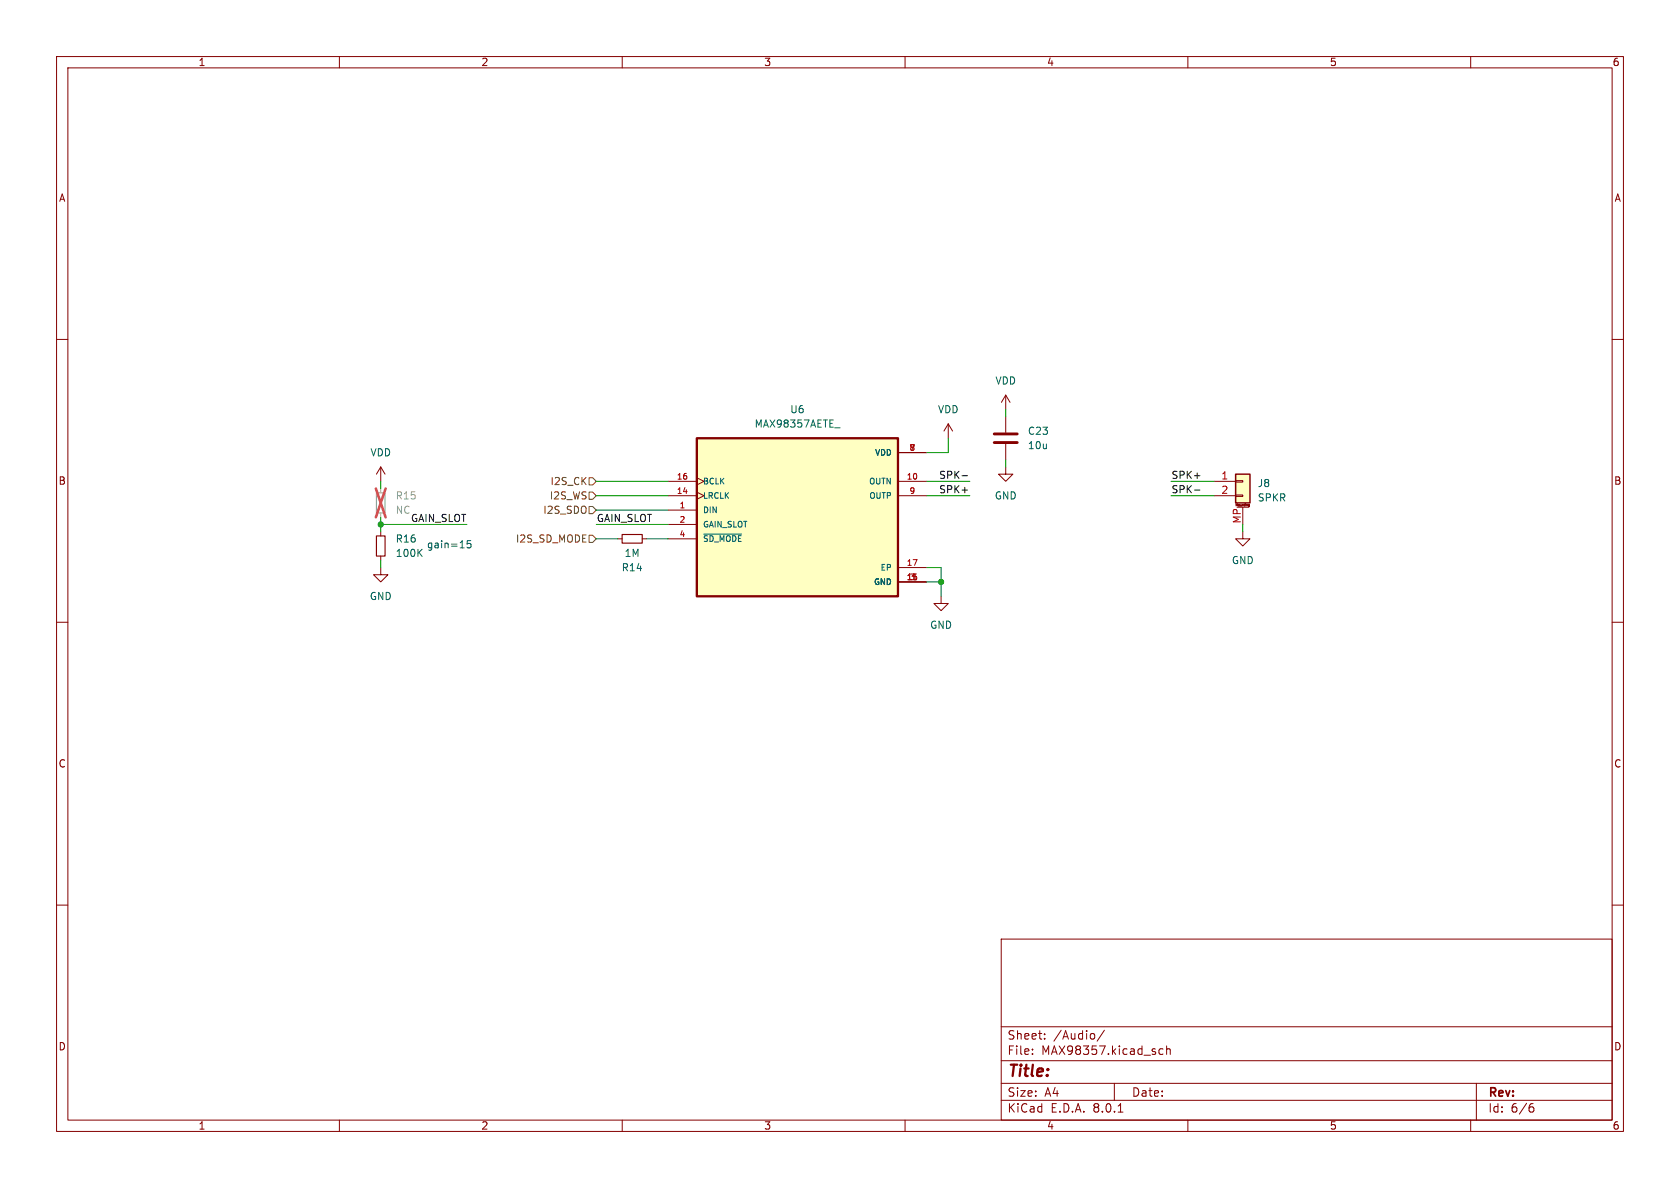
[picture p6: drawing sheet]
(kicad_sch
 (version 20231120)
 (generator "eeschema")
 (generator_version "8.0")
 (paper "A4")
 (lib_symbols
  (symbol "Connector_Generic_MountingPin:Conn_01x02_MountingPin"
   (pin_names
    (offset 1.016) hide) (exclude_from_sim no) (in_bom yes) (on_board yes)
   (property "Reference" "J" (at 0 2.54 0) (effects (font (size 1.27 1.27))))
   (property "Value" "Conn_01x02_MountingPin" (at 1.27 -5.08 0) (effects (font (size 1.27 1.27)) (justify left)))
   (property "Footprint" "" (at 0 0 0) (effects (font (size 1.27 1.27)) (hide yes)))
   (property "Datasheet" "~" (at 0 0 0) (effects (font (size 1.27 1.27)) (hide yes)))
   (property "Description" "Generic connectable mounting pin connector, single row, 01x02, script generated (kicad-library-utils/schlib/autogen/connector/)" (at 0 0 0) (effects (font (size 1.27 1.27)) (hide yes)))
   (symbol "Conn_01x02_MountingPin_1_1"
    (rectangle (start -1.27 -2.413) (end 0 -2.667) (stroke (width 0.1524) (type default)) (fill (type none)))
    (rectangle (start -1.27 0.127) (end 0 -0.127) (stroke (width 0.1524) (type default)) (fill (type none)))
    (rectangle (start -1.27 1.27) (end 1.27 -3.81) (stroke (width 0.254) (type default)) (fill (type background)))
    (polyline (pts (xy -1.016 -4.572) (xy 1.016 -4.572)) (stroke (width 0.1524) (type default)) (fill (type none)))
    (text "Mounting" (at 0 -4.191 0) (effects (font (size 0.381 0.381))))
    (pin passive line (at -5.08 0 0) (length 3.81) (name "Pin_1" (effects (font (size 1.27 1.27)))) (number "1" (effects (font (size 1.27 1.27)))))
    (pin passive line (at -5.08 -2.54 0) (length 3.81) (name "Pin_2" (effects (font (size 1.27 1.27)))) (number "2" (effects (font (size 1.27 1.27)))))
    (pin passive line (at 0 -7.62 90) (length 3.048) (name "MountPin" (effects (font (size 1.27 1.27)))) (number "MP" (effects (font (size 1.27 1.27)))))))
  (symbol "Device:C"
   (pin_numbers hide)
   (pin_names
    (offset 0.254)) (exclude_from_sim no) (in_bom yes) (on_board yes)
   (property "Reference" "C" (at 0.635 2.54 0) (effects (font (size 1.27 1.27)) (justify left)))
   (property "Value" "C" (at 0.635 -2.54 0) (effects (font (size 1.27 1.27)) (justify left)))
   (property "Footprint" "" (at 0.9652 -3.81 0) (effects (font (size 1.27 1.27)) (hide yes)))
   (property "Datasheet" "~" (at 0 0 0) (effects (font (size 1.27 1.27)) (hide yes)))
   (property "Description" "Unpolarized capacitor" (at 0 0 0) (effects (font (size 1.27 1.27)) (hide yes)))
   (symbol "C_0_1"
    (polyline (pts (xy -2.032 -0.762) (xy 2.032 -0.762)) (stroke (width 0.508) (type default)) (fill (type none)))
    (polyline (pts (xy -2.032 0.762) (xy 2.032 0.762)) (stroke (width 0.508) (type default)) (fill (type none))))
   (symbol "C_1_1"
    (pin passive line (at 0 3.81 270) (length 2.794) (name "~" (effects (font (size 1.27 1.27)))) (number "1" (effects (font (size 1.27 1.27)))))
    (pin passive line (at 0 -3.81 90) (length 2.794) (name "~" (effects (font (size 1.27 1.27)))) (number "2" (effects (font (size 1.27 1.27)))))))
  (symbol "Device:R_Small"
   (pin_numbers hide)
   (pin_names
    (offset 0.254) hide) (exclude_from_sim no) (in_bom yes) (on_board yes)
   (property "Reference" "R" (at 0.762 0.508 0) (effects (font (size 1.27 1.27)) (justify left)))
   (property "Value" "R_Small" (at 0.762 -1.016 0) (effects (font (size 1.27 1.27)) (justify left)))
   (property "Footprint" "" (at 0 0 0) (effects (font (size 1.27 1.27)) (hide yes)))
   (property "Datasheet" "~" (at 0 0 0) (effects (font (size 1.27 1.27)) (hide yes)))
   (property "Description" "Resistor, small symbol" (at 0 0 0) (effects (font (size 1.27 1.27)) (hide yes)))
   (symbol "R_Small_0_1"
    (rectangle (start -0.762 1.778) (end 0.762 -1.778) (stroke (width 0.2032) (type default)) (fill (type none))))
   (symbol "R_Small_1_1"
    (pin passive line (at 0 2.54 270) (length 0.762) (name "~" (effects (font (size 1.27 1.27)))) (number "1" (effects (font (size 1.27 1.27)))))
    (pin passive line (at 0 -2.54 90) (length 0.762) (name "~" (effects (font (size 1.27 1.27)))) (number "2" (effects (font (size 1.27 1.27)))))))
  (symbol "MAX98357AETE_:MAX98357AETE_"
   (pin_names
    (offset 1.016)) (exclude_from_sim no) (in_bom yes) (on_board yes)
   (property "Reference" "U" (at -17.8104 13.7451 0) (effects (font (size 1.27 1.27)) (justify left bottom)))
   (property "Value" "MAX98357AETE_" (at -17.8039 -19.2795 0) (effects (font (size 1.27 1.27)) (justify left bottom)))
   (property "Footprint" "MAX98357AETE_:QFN50P300X300X80-17N" (at 0 0 0) (effects (font (size 1.27 1.27)) (justify bottom) (hide yes)))
   (property "Datasheet" "" (at 0 0 0) (effects (font (size 1.27 1.27)) (hide yes)))
   (property "Description" "Audio Amp Speaker 1-CH Mono Class-D 16-Pin TQFN EP" (at 0 0 0) (effects (font (size 1.27 1.27)) (justify bottom) (hide yes)))
   (property "MF" "Analog Devices" (at 0 0 0) (effects (font (size 1.27 1.27)) (justify bottom) (hide yes)))
   (property "PACKAGE" "TQFN-16 Maxim Integrated" (at 0 0 0) (effects (font (size 1.27 1.27)) (justify bottom) (hide yes)))
   (property "PRICE" "None" (at 0 0 0) (effects (font (size 1.27 1.27)) (justify bottom) (hide yes)))
   (property "Package" "TQFN-16 Maxim" (at 0 0 0) (effects (font (size 1.27 1.27)) (justify bottom) (hide yes)))
   (property "Check_prices" "https://www.snapeda.com/parts/MAX98357AETE+/Analog+Devices/view-part/?ref=eda" (at 0 0 0) (effects (font (size 1.27 1.27)) (justify bottom) (hide yes)))
   (property "STANDARD" "IPC7351B" (at 0 0 0) (effects (font (size 1.27 1.27)) (justify bottom) (hide yes)))
   (property "SnapEDA_Link" "https://www.snapeda.com/parts/MAX98357AETE+/Analog+Devices/view-part/?ref=snap" (at 0 0 0) (effects (font (size 1.27 1.27)) (justify bottom) (hide yes)))
   (property "MP" "MAX98357AETE+" (at 0 0 0) (effects (font (size 1.27 1.27)) (justify bottom) (hide yes)))
   (property "Purchase-URL" "https://www.snapeda.com/api/url_track_click_mouser/?unipart_id=229145&manufacturer=Analog Devices&part_name=MAX98357AETE+&search_term=max98357" (at 0 0 0) (effects (font (size 1.27 1.27)) (justify bottom) (hide yes)))
   (property "Description_1" "\nTiny, Low-Cost, PCM Class D Amplifier with Class AB Performance\n" (at 0 0 0) (effects (font (size 1.27 1.27)) (justify bottom) (hide yes)))
   (property "Availability" "In Stock" (at 0 0 0) (effects (font (size 1.27 1.27)) (justify bottom) (hide yes)))
   (property "Price" "None" (at 0 0 0) (effects (font (size 1.27 1.27)) (justify bottom) (hide yes)))
   (property "MANUFACTURER" "Maxim Integrated" (at 0 0 0) (effects (font (size 1.27 1.27)) (justify bottom) (hide yes)))
   (symbol "MAX98357AETE__0_0"
    (rectangle (start -17.78 -15.24) (end 17.78 12.7) (stroke (width 0.41) (type default)) (fill (type background)))
    (pin input line (at -22.86 0 0) (length 5.08) (name "DIN" (effects (font (size 1.016 1.016)))) (number "1" (effects (font (size 1.016 1.016)))))
    (pin output line (at 22.86 5.08 180) (length 5.08) (name "OUTN" (effects (font (size 1.016 1.016)))) (number "10" (effects (font (size 1.016 1.016)))))
    (pin power_in line (at 22.86 -12.7 180) (length 5.08) (name "GND" (effects (font (size 1.016 1.016)))) (number "11" (effects (font (size 1.016 1.016)))))
    (pin input clock (at -22.86 2.54 0) (length 5.08) (name "LRCLK" (effects (font (size 1.016 1.016)))) (number "14" (effects (font (size 1.016 1.016)))))
    (pin power_in line (at 22.86 -12.7 180) (length 5.08) (name "GND" (effects (font (size 1.016 1.016)))) (number "15" (effects (font (size 1.016 1.016)))))
    (pin input clock (at -22.86 5.08 0) (length 5.08) (name "BCLK" (effects (font (size 1.016 1.016)))) (number "16" (effects (font (size 1.016 1.016)))))
    (pin power_in line (at 22.86 -10.16 180) (length 5.08) (name "EP" (effects (font (size 1.016 1.016)))) (number "17" (effects (font (size 1.016 1.016)))))
    (pin input line (at -22.86 -2.54 0) (length 5.08) (name "GAIN_SLOT" (effects (font (size 1.016 1.016)))) (number "2" (effects (font (size 1.016 1.016)))))
    (pin power_in line (at 22.86 -12.7 180) (length 5.08) (name "GND" (effects (font (size 1.016 1.016)))) (number "3" (effects (font (size 1.016 1.016)))))
    (pin input line (at -22.86 -5.08 0) (length 5.08) (name "~{SD_MODE}" (effects (font (size 1.016 1.016)))) (number "4" (effects (font (size 1.016 1.016)))))
    (pin power_in line (at 22.86 10.16 180) (length 5.08) (name "VDD" (effects (font (size 1.016 1.016)))) (number "7" (effects (font (size 1.016 1.016)))))
    (pin power_in line (at 22.86 10.16 180) (length 5.08) (name "VDD" (effects (font (size 1.016 1.016)))) (number "8" (effects (font (size 1.016 1.016)))))
    (pin output line (at 22.86 2.54 180) (length 5.08) (name "OUTP" (effects (font (size 1.016 1.016)))) (number "9" (effects (font (size 1.016 1.016)))))))
  (symbol "power:GND"
   (power)
   (pin_names
    (offset 0)) (exclude_from_sim no) (in_bom yes) (on_board yes)
   (property "Reference" "#PWR" (at 0 -6.35 0) (effects (font (size 1.27 1.27)) (hide yes)))
   (property "Value" "GND" (at 0 -3.81 0) (effects (font (size 1.27 1.27))))
   (property "Footprint" "" (at 0 0 0) (effects (font (size 1.27 1.27)) (hide yes)))
   (property "Datasheet" "" (at 0 0 0) (effects (font (size 1.27 1.27)) (hide yes)))
   (property "Description" "Power symbol creates a global label with name \"GND\" , ground" (at 0 0 0) (effects (font (size 1.27 1.27)) (hide yes)))
   (symbol "GND_0_1"
    (polyline (pts (xy 0 0) (xy 0 -1.27) (xy 1.27 -1.27) (xy 0 -2.54) (xy -1.27 -1.27) (xy 0 -1.27)) (stroke (width 0) (type default)) (fill (type none))))
   (symbol "GND_1_1"
    (pin power_in line (at 0 0 270) (length 0) hide (name "GND" (effects (font (size 1.27 1.27)))) (number "1" (effects (font (size 1.27 1.27)))))))
  (symbol "power:VDD"
   (power)
   (pin_names
    (offset 0)) (exclude_from_sim no) (in_bom yes) (on_board yes)
   (property "Reference" "#PWR" (at 0 -3.81 0) (effects (font (size 1.27 1.27)) (hide yes)))
   (property "Value" "VDD" (at 0 3.81 0) (effects (font (size 1.27 1.27))))
   (property "Footprint" "" (at 0 0 0) (effects (font (size 1.27 1.27)) (hide yes)))
   (property "Datasheet" "" (at 0 0 0) (effects (font (size 1.27 1.27)) (hide yes)))
   (property "Description" "Power symbol creates a global label with name \"VDD\"" (at 0 0 0) (effects (font (size 1.27 1.27)) (hide yes)))
   (symbol "VDD_0_1"
    (polyline (pts (xy -0.762 1.27) (xy 0 2.54)) (stroke (width 0) (type default)) (fill (type none)))
    (polyline (pts (xy 0 0) (xy 0 2.54)) (stroke (width 0) (type default)) (fill (type none)))
    (polyline (pts (xy 0 2.54) (xy 0.762 1.27)) (stroke (width 0) (type default)) (fill (type none))))
   (symbol "VDD_1_1"
    (pin power_in line (at 0 0 90) (length 0) hide (name "VDD" (effects (font (size 1.27 1.27)))) (number "1" (effects (font (size 1.27 1.27))))))))
 (junction
  (at 166.37 102.87)
  (diameter 0)
  (color 0 0 0 0))
 (junction
  (at 67.31 92.71)
  (diameter 0)
  (color 0 0 0 0))
 (wire
  (pts (xy 163.83 100.33) (xy 166.37 100.33))
  (stroke (width 0) (type default)))
 (wire
  (pts (xy 105.41 85.09) (xy 118.11 85.09))
  (stroke (width 0) (type default)))
 (wire
  (pts (xy 214.63 87.63) (xy 207.01 87.63))
  (stroke (width 0) (type default)))
 (wire
  (pts (xy 177.8 72.39) (xy 177.8 73.66))
  (stroke (width 0) (type default)))
 (wire
  (pts (xy 105.41 90.17) (xy 118.11 90.17))
  (stroke (width 0) (type default)))
 (wire
  (pts (xy 163.83 87.63) (xy 171.45 87.63))
  (stroke (width 0) (type default)))
 (wire
  (pts (xy 166.37 100.33) (xy 166.37 102.87))
  (stroke (width 0) (type default)))
 (wire
  (pts (xy 219.71 93.98) (xy 219.71 92.71))
  (stroke (width 0) (type default)))
 (wire
  (pts (xy 114.3 95.25) (xy 118.11 95.25))
  (stroke (width 0) (type default)))
 (wire
  (pts (xy 67.31 93.98) (xy 67.31 92.71))
  (stroke (width 0) (type default)))
 (wire
  (pts (xy 67.31 92.71) (xy 82.55 92.71))
  (stroke (width 0) (type default)))
 (wire
  (pts (xy 163.83 80.01) (xy 167.64 80.01))
  (stroke (width 0) (type default)))
 (wire
  (pts (xy 214.63 85.09) (xy 207.01 85.09))
  (stroke (width 0) (type default)))
 (wire
  (pts (xy 105.41 95.25) (xy 109.22 95.25))
  (stroke (width 0) (type default)))
 (wire
  (pts (xy 67.31 92.71) (xy 67.31 91.44))
  (stroke (width 0) (type default)))
 (wire
  (pts (xy 163.83 102.87) (xy 166.37 102.87))
  (stroke (width 0) (type default)))
 (wire
  (pts (xy 67.31 100.33) (xy 67.31 99.06))
  (stroke (width 0) (type default)))
 (wire
  (pts (xy 67.31 85.09) (xy 67.31 86.36))
  (stroke (width 0) (type default)))
 (wire
  (pts (xy 166.37 102.87) (xy 166.37 105.41))
  (stroke (width 0) (type default)))
 (wire
  (pts (xy 105.41 87.63) (xy 118.11 87.63))
  (stroke (width 0) (type default)))
 (wire
  (pts (xy 167.64 80.01) (xy 167.64 77.47))
  (stroke (width 0) (type default)))
 (wire
  (pts (xy 177.8 82.55) (xy 177.8 81.28))
  (stroke (width 0) (type default)))
 (wire
  (pts (xy 105.41 92.71) (xy 118.11 92.71))
  (stroke (width 0) (type default)))
 (wire
  (pts (xy 163.83 85.09) (xy 171.45 85.09))
  (stroke (width 0) (type default)))
 (text "gain=15"
  (exclude_from_sim no)
  (at 79.502 96.52 0)
  (effects (font (size 1.27 1.27))))
 (label "SPK+"
  (at 171.45 87.63 180)
  (fields_autoplaced yes)
  (effects (font (size 1.27 1.27)) (justify right bottom)))
 (label "GAIN_SLOT"
  (at 105.41 92.71 0)
  (fields_autoplaced yes)
  (effects (font (size 1.27 1.27)) (justify left bottom)))
 (label "GAIN_SLOT"
  (at 82.55 92.71 180)
  (fields_autoplaced yes)
  (effects (font (size 1.27 1.27)) (justify right bottom)))
 (label "SPK-"
  (at 171.45 85.09 180)
  (fields_autoplaced yes)
  (effects (font (size 1.27 1.27)) (justify right bottom)))
 (label "SPK+"
  (at 207.01 85.09 0)
  (fields_autoplaced yes)
  (effects (font (size 1.27 1.27)) (justify left bottom)))
 (label "SPK-"
  (at 207.01 87.63 0)
  (fields_autoplaced yes)
  (effects (font (size 1.27 1.27)) (justify left bottom)))
 (hierarchical_label "I2S_SD_MODE"
  (shape input)
  (at 105.41 95.25 180)
  (fields_autoplaced yes)
  (effects (font (size 1.27 1.27)) (justify right)))
 (hierarchical_label "I2S_WS"
  (shape input)
  (at 105.41 87.63 180)
  (fields_autoplaced yes)
  (effects (font (size 1.27 1.27)) (justify right)))
 (hierarchical_label "I2S_SDO"
  (shape input)
  (at 105.41 90.17 180)
  (fields_autoplaced yes)
  (effects (font (size 1.27 1.27)) (justify right)))
 (hierarchical_label "I2S_CK"
  (shape input)
  (at 105.41 85.09 180)
  (fields_autoplaced yes)
  (effects (font (size 1.27 1.27)) (justify right)))
 (symbol
  (lib_id "Device:R_Small")
  (at 67.31 96.52 0)
  (unit 1)
  (exclude_from_sim no)
  (in_bom yes)
  (on_board yes)
  (dnp no)
  (fields_autoplaced yes)
  (property "Reference" "R16" (at 69.85 95.2499 0) (effects (font (size 1.27 1.27)) (justify left)))
  (property "Value" "100K" (at 69.85 97.7899 0) (effects (font (size 1.27 1.27)) (justify left)))
  (property "Footprint" "Resistor_SMD:R_0402_1005Metric" (at 67.31 96.52 0) (effects (font (size 1.27 1.27)) (hide yes)))
  (property "Datasheet" "~" (at 67.31 96.52 0) (effects (font (size 1.27 1.27)) (hide yes)))
  (property "Description" "Resistor, small symbol" (at 67.31 96.52 0) (effects (font (size 1.27 1.27)) (hide yes)))
  (property "JLCPCB Part #" "C25741" (at 67.31 96.52 0) (effects (font (size 1.27 1.27)) (hide yes)))
  (property "Arrow Part Number" "" (at 67.31 96.52 0) (effects (font (size 1.27 1.27)) (hide yes)))
  (property "Arrow Price/Stock" "" (at 67.31 96.52 0) (effects (font (size 1.27 1.27)) (hide yes)))
  (property "Height" "" (at 67.31 96.52 0) (effects (font (size 1.27 1.27)) (hide yes)))
  (property "Manufacturer_Name" "" (at 67.31 96.52 0) (effects (font (size 1.27 1.27)) (hide yes)))
  (property "Manufacturer_Part_Number" "" (at 67.31 96.52 0) (effects (font (size 1.27 1.27)) (hide yes)))
  (property "Mouser Part Number" "" (at 67.31 96.52 0) (effects (font (size 1.27 1.27)) (hide yes)))
  (property "Mouser Price/Stock" "" (at 67.31 96.52 0) (effects (font (size 1.27 1.27)) (hide yes)))
  (pin "1")
  (pin "2"))
 (symbol
  (lib_id "Device:R_Small")
  (at 67.31 88.9 0)
  (unit 1)
  (exclude_from_sim no)
  (in_bom no)
  (on_board yes)
  (dnp yes)
  (fields_autoplaced yes)
  (property "Reference" "R15" (at 69.85 87.6299 0) (effects (font (size 1.27 1.27)) (justify left)))
  (property "Value" "NC" (at 69.85 90.1699 0) (effects (font (size 1.27 1.27)) (justify left)))
  (property "Footprint" "Resistor_SMD:R_0402_1005Metric" (at 67.31 88.9 0) (effects (font (size 1.27 1.27)) (hide yes)))
  (property "Datasheet" "~" (at 67.31 88.9 0) (effects (font (size 1.27 1.27)) (hide yes)))
  (property "Description" "Resistor, small symbol" (at 67.31 88.9 0) (effects (font (size 1.27 1.27)) (hide yes)))
  (property "JLCPCB Part #" "" (at 67.31 88.9 0) (effects (font (size 1.27 1.27)) (hide yes)))
  (property "Arrow Part Number" "" (at 67.31 88.9 0) (effects (font (size 1.27 1.27)) (hide yes)))
  (property "Arrow Price/Stock" "" (at 67.31 88.9 0) (effects (font (size 1.27 1.27)) (hide yes)))
  (property "Height" "" (at 67.31 88.9 0) (effects (font (size 1.27 1.27)) (hide yes)))
  (property "Manufacturer_Name" "" (at 67.31 88.9 0) (effects (font (size 1.27 1.27)) (hide yes)))
  (property "Manufacturer_Part_Number" "" (at 67.31 88.9 0) (effects (font (size 1.27 1.27)) (hide yes)))
  (property "Mouser Part Number" "" (at 67.31 88.9 0) (effects (font (size 1.27 1.27)) (hide yes)))
  (property "Mouser Price/Stock" "" (at 67.31 88.9 0) (effects (font (size 1.27 1.27)) (hide yes)))
  (pin "1")
  (pin "2"))
 (symbol
  (lib_id "power:GND")
  (at 177.8 82.55 0)
  (unit 1)
  (exclude_from_sim no)
  (in_bom yes)
  (on_board yes)
  (dnp no)
  (fields_autoplaced yes)
  (property "Reference" "#PWR062" (at 177.8 88.9 0) (effects (font (size 1.27 1.27)) (hide yes)))
  (property "Value" "GND" (at 177.8 87.63 0) (effects (font (size 1.27 1.27))))
  (property "Footprint" "" (at 177.8 82.55 0) (effects (font (size 1.27 1.27)) (hide yes)))
  (property "Datasheet" "" (at 177.8 82.55 0) (effects (font (size 1.27 1.27)) (hide yes)))
  (property "Description" "Power symbol creates a global label with name \"GND\" , ground" (at 177.8 82.55 0) (effects (font (size 1.27 1.27)) (hide yes)))
  (pin "1"))
 (symbol
  (lib_id "power:GND")
  (at 67.31 100.33 0)
  (unit 1)
  (exclude_from_sim no)
  (in_bom yes)
  (on_board yes)
  (dnp no)
  (fields_autoplaced yes)
  (property "Reference" "#PWR064" (at 67.31 106.68 0) (effects (font (size 1.27 1.27)) (hide yes)))
  (property "Value" "GND" (at 67.31 105.41 0) (effects (font (size 1.27 1.27))))
  (property "Footprint" "" (at 67.31 100.33 0) (effects (font (size 1.27 1.27)) (hide yes)))
  (property "Datasheet" "" (at 67.31 100.33 0) (effects (font (size 1.27 1.27)) (hide yes)))
  (property "Description" "Power symbol creates a global label with name \"GND\" , ground" (at 67.31 100.33 0) (effects (font (size 1.27 1.27)) (hide yes)))
  (pin "1"))
 (symbol
  (lib_id "MAX98357AETE_:MAX98357AETE_")
  (at 140.97 90.17 0)
  (unit 1)
  (exclude_from_sim no)
  (in_bom yes)
  (on_board yes)
  (dnp no)
  (fields_autoplaced yes)
  (property "Reference" "U6" (at 140.97 72.39 0) (effects (font (size 1.27 1.27))))
  (property "Value" "MAX98357AETE_" (at 140.97 74.93 0) (effects (font (size 1.27 1.27))))
  (property "Footprint" "MAX98357AETE_:QFN50P300X300X80-17N" (at 140.97 90.17 0) (effects (font (size 1.27 1.27)) (justify bottom) (hide yes)))
  (property "Datasheet" "" (at 140.97 90.17 0) (effects (font (size 1.27 1.27)) (hide yes)))
  (property "Description" "" (at 140.97 90.17 0) (effects (font (size 1.27 1.27)) (hide yes)))
  (property "MF" "Analog Devices" (at 140.97 90.17 0) (effects (font (size 1.27 1.27)) (justify bottom) (hide yes)))
  (property "DESCRIPTION" "Audio Amp Speaker 1-CH Mono Class-D 16-Pin TQFN EP" (at 140.97 90.17 0) (effects (font (size 1.27 1.27)) (justify bottom) (hide yes)))
  (property "PACKAGE" "TQFN-16 Maxim Integrated" (at 140.97 90.17 0) (effects (font (size 1.27 1.27)) (justify bottom) (hide yes)))
  (property "PRICE" "None" (at 140.97 90.17 0) (effects (font (size 1.27 1.27)) (justify bottom) (hide yes)))
  (property "Package" "TQFN-16 Maxim" (at 140.97 90.17 0) (effects (font (size 1.27 1.27)) (justify bottom) (hide yes)))
  (property "Check_prices" "https://www.snapeda.com/parts/MAX98357AETE+/Analog+Devices/view-part/?ref=eda" (at 140.97 90.17 0) (effects (font (size 1.27 1.27)) (justify bottom) (hide yes)))
  (property "STANDARD" "IPC7351B" (at 140.97 90.17 0) (effects (font (size 1.27 1.27)) (justify bottom) (hide yes)))
  (property "SnapEDA_Link" "https://www.snapeda.com/parts/MAX98357AETE+/Analog+Devices/view-part/?ref=snap" (at 140.97 90.17 0) (effects (font (size 1.27 1.27)) (justify bottom) (hide yes)))
  (property "MP" "MAX98357AETE+" (at 140.97 90.17 0) (effects (font (size 1.27 1.27)) (justify bottom) (hide yes)))
  (property "Purchase-URL" "https://www.snapeda.com/api/url_track_click_mouser/?unipart_id=229145&manufacturer=Analog Devices&part_name=MAX98357AETE+&search_term=max98357" (at 140.97 90.17 0) (effects (font (size 1.27 1.27)) (justify bottom) (hide yes)))
  (property "Description_1" "\nTiny, Low-Cost, PCM Class D Amplifier with Class AB Performance\n" (at 140.97 90.17 0) (effects (font (size 1.27 1.27)) (justify bottom) (hide yes)))
  (property "Availability" "In Stock" (at 140.97 90.17 0) (effects (font (size 1.27 1.27)) (justify bottom) (hide yes)))
  (property "Price" "None" (at 140.97 90.17 0) (effects (font (size 1.27 1.27)) (justify bottom) (hide yes)))
  (property "MANUFACTURER" "Maxim Integrated" (at 140.97 90.17 0) (effects (font (size 1.27 1.27)) (justify bottom) (hide yes)))
  (property "JLCPCB Part #" "C910544" (at 140.97 90.17 0) (effects (font (size 1.27 1.27)) (hide yes)))
  (property "Arrow Part Number" "" (at 140.97 90.17 0) (effects (font (size 1.27 1.27)) (hide yes)))
  (property "Arrow Price/Stock" "" (at 140.97 90.17 0) (effects (font (size 1.27 1.27)) (hide yes)))
  (property "Height" "" (at 140.97 90.17 0) (effects (font (size 1.27 1.27)) (hide yes)))
  (property "Manufacturer_Name" "" (at 140.97 90.17 0) (effects (font (size 1.27 1.27)) (hide yes)))
  (property "Manufacturer_Part_Number" "" (at 140.97 90.17 0) (effects (font (size 1.27 1.27)) (hide yes)))
  (property "Mouser Part Number" "" (at 140.97 90.17 0) (effects (font (size 1.27 1.27)) (hide yes)))
  (property "Mouser Price/Stock" "" (at 140.97 90.17 0) (effects (font (size 1.27 1.27)) (hide yes)))
  (pin "11")
  (pin "1")
  (pin "16")
  (pin "17")
  (pin "7")
  (pin "2")
  (pin "9")
  (pin "8")
  (pin "4")
  (pin "3")
  (pin "15")
  (pin "14")
  (pin "10"))
 (symbol
  (lib_id "power:GND")
  (at 219.71 93.98 0)
  (unit 1)
  (exclude_from_sim no)
  (in_bom yes)
  (on_board yes)
  (dnp no)
  (fields_autoplaced yes)
  (property "Reference" "#PWR067" (at 219.71 100.33 0) (effects (font (size 1.27 1.27)) (hide yes)))
  (property "Value" "GND" (at 219.71 99.06 0) (effects (font (size 1.27 1.27))))
  (property "Footprint" "" (at 219.71 93.98 0) (effects (font (size 1.27 1.27)) (hide yes)))
  (property "Datasheet" "" (at 219.71 93.98 0) (effects (font (size 1.27 1.27)) (hide yes)))
  (property "Description" "Power symbol creates a global label with name \"GND\" , ground" (at 219.71 93.98 0) (effects (font (size 1.27 1.27)) (hide yes)))
  (pin "1"))
 (symbol
  (lib_id "Device:R_Small")
  (at 111.76 95.25 90)
  (mirror x)
  (unit 1)
  (exclude_from_sim no)
  (in_bom yes)
  (on_board yes)
  (dnp no)
  (property "Reference" "R14" (at 111.76 100.33 90) (effects (font (size 1.27 1.27))))
  (property "Value" "1M" (at 111.76 97.79 90) (effects (font (size 1.27 1.27))))
  (property "Footprint" "Resistor_SMD:R_0402_1005Metric" (at 111.76 95.25 0) (effects (font (size 1.27 1.27)) (hide yes)))
  (property "Datasheet" "~" (at 111.76 95.25 0) (effects (font (size 1.27 1.27)) (hide yes)))
  (property "Description" "Resistor, small symbol" (at 111.76 95.25 0) (effects (font (size 1.27 1.27)) (hide yes)))
  (property "JLCPCB Part #" "C26083" (at 111.76 95.25 0) (effects (font (size 1.27 1.27)) (hide yes)))
  (property "Arrow Part Number" "" (at 111.76 95.25 0) (effects (font (size 1.27 1.27)) (hide yes)))
  (property "Arrow Price/Stock" "" (at 111.76 95.25 0) (effects (font (size 1.27 1.27)) (hide yes)))
  (property "Height" "" (at 111.76 95.25 0) (effects (font (size 1.27 1.27)) (hide yes)))
  (property "Manufacturer_Name" "" (at 111.76 95.25 0) (effects (font (size 1.27 1.27)) (hide yes)))
  (property "Manufacturer_Part_Number" "" (at 111.76 95.25 0) (effects (font (size 1.27 1.27)) (hide yes)))
  (property "Mouser Part Number" "" (at 111.76 95.25 0) (effects (font (size 1.27 1.27)) (hide yes)))
  (property "Mouser Price/Stock" "" (at 111.76 95.25 0) (effects (font (size 1.27 1.27)) (hide yes)))
  (pin "1")
  (pin "2"))
 (symbol
  (lib_id "Device:C")
  (at 177.8 77.47 0)
  (unit 1)
  (exclude_from_sim no)
  (in_bom yes)
  (on_board yes)
  (dnp no)
  (fields_autoplaced yes)
  (property "Reference" "C23" (at 181.61 76.1999 0) (effects (font (size 1.27 1.27)) (justify left)))
  (property "Value" "10u" (at 181.61 78.7399 0) (effects (font (size 1.27 1.27)) (justify left)))
  (property "Footprint" "Capacitor_SMD:C_0603_1608Metric" (at 178.7652 81.28 0) (effects (font (size 1.27 1.27)) (hide yes)))
  (property "Datasheet" "~" (at 177.8 77.47 0) (effects (font (size 1.27 1.27)) (hide yes)))
  (property "Description" "Unpolarized capacitor" (at 177.8 77.47 0) (effects (font (size 1.27 1.27)) (hide yes)))
  (property "JLCPCB Part #" "C96446" (at 177.8 77.47 0) (effects (font (size 1.27 1.27)) (hide yes)))
  (property "Arrow Part Number" "" (at 177.8 77.47 0) (effects (font (size 1.27 1.27)) (hide yes)))
  (property "Arrow Price/Stock" "" (at 177.8 77.47 0) (effects (font (size 1.27 1.27)) (hide yes)))
  (property "Height" "" (at 177.8 77.47 0) (effects (font (size 1.27 1.27)) (hide yes)))
  (property "Manufacturer_Name" "" (at 177.8 77.47 0) (effects (font (size 1.27 1.27)) (hide yes)))
  (property "Manufacturer_Part_Number" "" (at 177.8 77.47 0) (effects (font (size 1.27 1.27)) (hide yes)))
  (property "Mouser Part Number" "" (at 177.8 77.47 0) (effects (font (size 1.27 1.27)) (hide yes)))
  (property "Mouser Price/Stock" "" (at 177.8 77.47 0) (effects (font (size 1.27 1.27)) (hide yes)))
  (pin "1")
  (pin "2"))
 (symbol
  (lib_id "power:GND")
  (at 166.37 105.41 0)
  (unit 1)
  (exclude_from_sim no)
  (in_bom yes)
  (on_board yes)
  (dnp no)
  (fields_autoplaced yes)
  (property "Reference" "#PWR060" (at 166.37 111.76 0) (effects (font (size 1.27 1.27)) (hide yes)))
  (property "Value" "GND" (at 166.37 110.49 0) (effects (font (size 1.27 1.27))))
  (property "Footprint" "" (at 166.37 105.41 0) (effects (font (size 1.27 1.27)) (hide yes)))
  (property "Datasheet" "" (at 166.37 105.41 0) (effects (font (size 1.27 1.27)) (hide yes)))
  (property "Description" "Power symbol creates a global label with name \"GND\" , ground" (at 166.37 105.41 0) (effects (font (size 1.27 1.27)) (hide yes)))
  (pin "1"))
 (symbol
  (lib_id "Connector_Generic_MountingPin:Conn_01x02_MountingPin")
  (at 219.71 85.09 0)
  (unit 1)
  (exclude_from_sim no)
  (in_bom yes)
  (on_board yes)
  (dnp no)
  (fields_autoplaced yes)
  (property "Reference" "J8" (at 222.25 85.4455 0) (effects (font (size 1.27 1.27)) (justify left)))
  (property "Value" "SPKR" (at 222.25 87.9855 0) (effects (font (size 1.27 1.27)) (justify left)))
  (property "Footprint" "Connector_Hirose:Hirose_DF13C_CL535-0402-2-51_1x02-1MP_P1.25mm_Vertical" (at 219.71 85.09 0) (effects (font (size 1.27 1.27)) (hide yes)))
  (property "Datasheet" "~" (at 219.71 85.09 0) (effects (font (size 1.27 1.27)) (hide yes)))
  (property "Description" "Generic connectable mounting pin connector, single row, 01x02, script generated (kicad-library-utils/schlib/autogen/connector/)" (at 219.71 85.09 0) (effects (font (size 1.27 1.27)) (hide yes)))
  (property "JLCPCB Part #" "C7419891" (at 219.71 85.09 0) (effects (font (size 1.27 1.27)) (hide yes)))
  (property "Arrow Part Number" "" (at 219.71 85.09 0) (effects (font (size 1.27 1.27)) (hide yes)))
  (property "Arrow Price/Stock" "" (at 219.71 85.09 0) (effects (font (size 1.27 1.27)) (hide yes)))
  (property "Height" "" (at 219.71 85.09 0) (effects (font (size 1.27 1.27)) (hide yes)))
  (property "Manufacturer_Name" "" (at 219.71 85.09 0) (effects (font (size 1.27 1.27)) (hide yes)))
  (property "Manufacturer_Part_Number" "" (at 219.71 85.09 0) (effects (font (size 1.27 1.27)) (hide yes)))
  (property "Mouser Part Number" "" (at 219.71 85.09 0) (effects (font (size 1.27 1.27)) (hide yes)))
  (property "Mouser Price/Stock" "" (at 219.71 85.09 0) (effects (font (size 1.27 1.27)) (hide yes)))
  (pin "1")
  (pin "MP")
  (pin "2"))
 (symbol
  (lib_id "power:VDD")
  (at 67.31 85.09 0)
  (unit 1)
  (exclude_from_sim no)
  (in_bom yes)
  (on_board yes)
  (dnp no)
  (fields_autoplaced yes)
  (property "Reference" "#PWR065" (at 67.31 88.9 0) (effects (font (size 1.27 1.27)) (hide yes)))
  (property "Value" "VDD" (at 67.31 80.01 0) (effects (font (size 1.27 1.27))))
  (property "Footprint" "" (at 67.31 85.09 0) (effects (font (size 1.27 1.27)) (hide yes)))
  (property "Datasheet" "" (at 67.31 85.09 0) (effects (font (size 1.27 1.27)) (hide yes)))
  (property "Description" "Power symbol creates a global label with name \"VDD\"" (at 67.31 85.09 0) (effects (font (size 1.27 1.27)) (hide yes)))
  (pin "1"))
 (symbol
  (lib_id "power:VDD")
  (at 167.64 77.47 0)
  (unit 1)
  (exclude_from_sim no)
  (in_bom yes)
  (on_board yes)
  (dnp no)
  (fields_autoplaced yes)
  (property "Reference" "#PWR061" (at 167.64 81.28 0) (effects (font (size 1.27 1.27)) (hide yes)))
  (property "Value" "VDD" (at 167.64 72.39 0) (effects (font (size 1.27 1.27))))
  (property "Footprint" "" (at 167.64 77.47 0) (effects (font (size 1.27 1.27)) (hide yes)))
  (property "Datasheet" "" (at 167.64 77.47 0) (effects (font (size 1.27 1.27)) (hide yes)))
  (property "Description" "Power symbol creates a global label with name \"VDD\"" (at 167.64 77.47 0) (effects (font (size 1.27 1.27)) (hide yes)))
  (pin "1"))
 (symbol
  (lib_id "power:VDD")
  (at 177.8 72.39 0)
  (unit 1)
  (exclude_from_sim no)
  (in_bom yes)
  (on_board yes)
  (dnp no)
  (fields_autoplaced yes)
  (property "Reference" "#PWR063" (at 177.8 76.2 0) (effects (font (size 1.27 1.27)) (hide yes)))
  (property "Value" "VDD" (at 177.8 67.31 0) (effects (font (size 1.27 1.27))))
  (property "Footprint" "" (at 177.8 72.39 0) (effects (font (size 1.27 1.27)) (hide yes)))
  (property "Datasheet" "" (at 177.8 72.39 0) (effects (font (size 1.27 1.27)) (hide yes)))
  (property "Description" "Power symbol creates a global label with name \"VDD\"" (at 177.8 72.39 0) (effects (font (size 1.27 1.27)) (hide yes)))
  (pin "1")))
